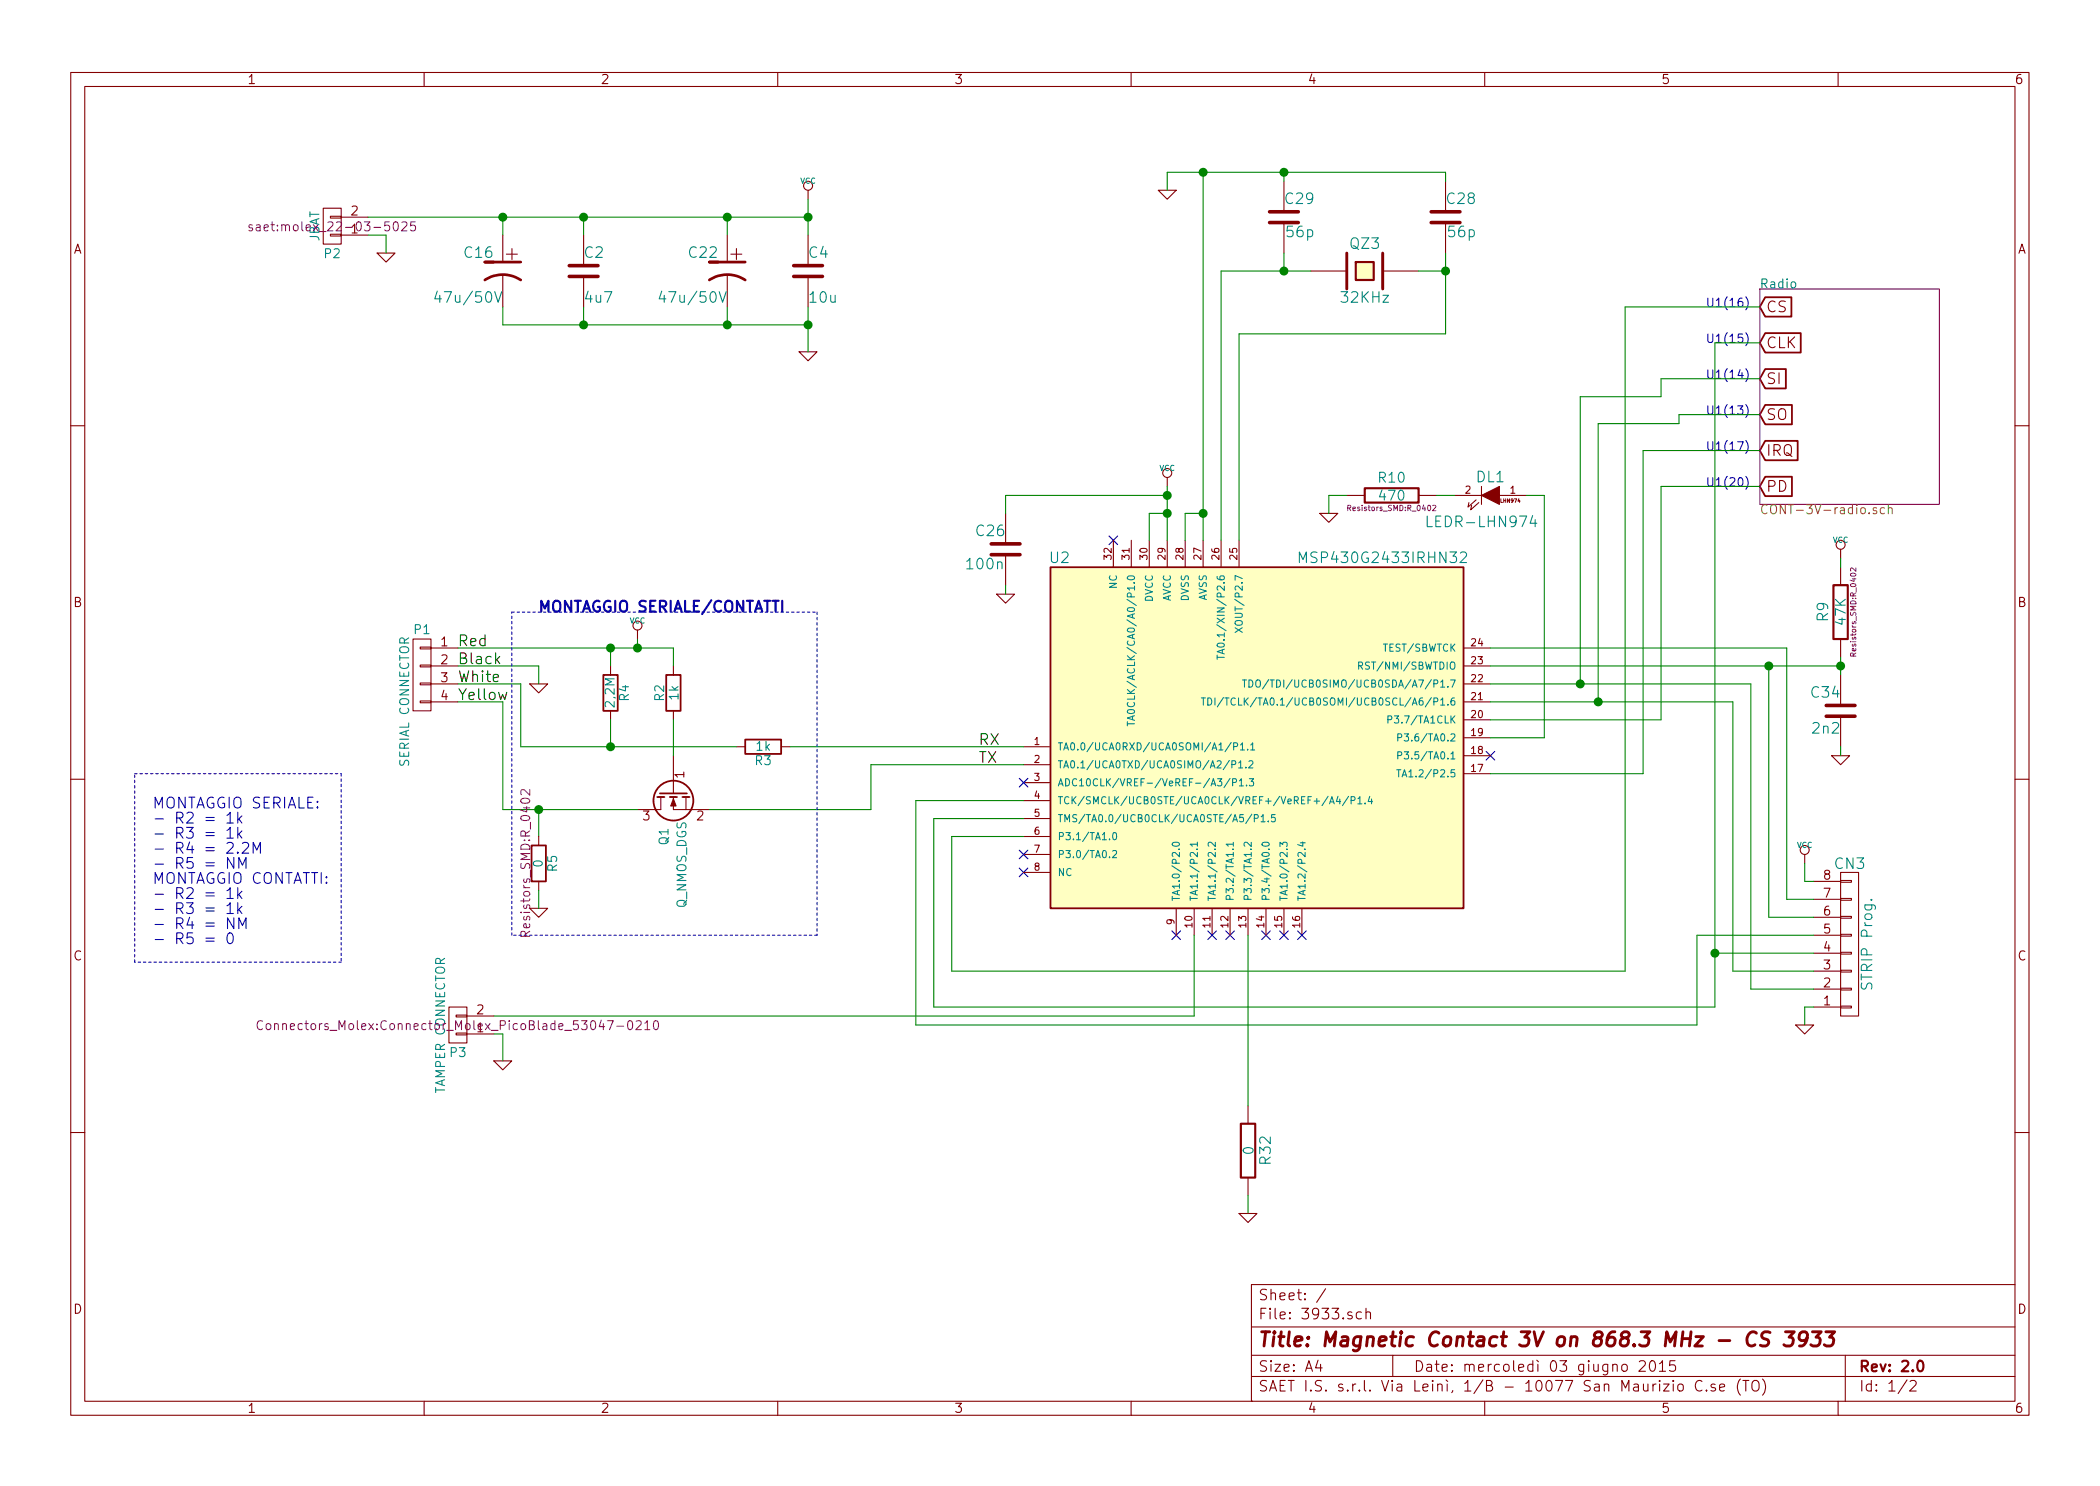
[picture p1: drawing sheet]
EESchema Schematic File Version 2
LIBS:3933-rescue
LIBS:power
LIBS:device
LIBS:transistors
LIBS:conn
LIBS:linear
LIBS:regul
LIBS:74xx
LIBS:cmos4000
LIBS:adc-dac
LIBS:memory
LIBS:xilinx
LIBS:microcontrollers
LIBS:dsp
LIBS:microchip
LIBS:analog_switches
LIBS:motorola
LIBS:texas
LIBS:intel
LIBS:audio
LIBS:interface
LIBS:digital-audio
LIBS:philips
LIBS:display
LIBS:cypress
LIBS:siliconi
LIBS:opto
LIBS:atmel
LIBS:contrib
LIBS:valves
LIBS:saet
LIBS:3933-cache
EELAYER 25 0
EELAYER END
$Descr A4 11693 8268
encoding utf-8
Sheet 1 2
Title "Magnetic Contact 3V on 868.3 MHz - CS 3933"
Date "mercoledì 03 giugno 2015"
Rev "2.0"
Comp ""
Comment1 ""
Comment2 ""
Comment3 ""
Comment4 ""
$EndDescr
$Comp
L GND-RESCUE-Contatto868-3V #PWR01
U 1 1
P 2150 1400
F 0 "#PWR01" H 2150 1400 30  0001 C CNN
F 1 "GND" H 2150 1330 30  0001 C CNN
F 2 "" H 2150 1400 60  0000 C CNN
F 3 "" H 2150 1400 60  0000 C CNN
	1    2150 1400
	1    0    0    -1  
$EndComp
$Comp
L CP1-RESCUE-Contatto868-3V C16
U 1 1
P 2800 1500
F 0 "C16" H 2850 1600 59  0000 L CNN
F 1 "47u/50V" H 2800 1350 59  0000 L CNN
F 2 "Capacitors_SMD:C_0805" H 2800 1500 60  0001 C CNN
F 3 "~" H 2800 1500 60  0000 C CNN
F 4 "CS2476" H 2800 1500 60  0001 C CNN "Saet_code"
	1    2800 1500
	-1   0    0    -1  
$EndComp
$Comp
L VCC #PWR02
U 1 1
P 6500 2700
F 0 "#PWR02" H 6500 2800 30  0001 C CNN
F 1 "VCC" H 6500 2800 30  0000 C CNN
F 2 "" H 6500 2700 60  0000 C CNN
F 3 "" H 6500 2700 60  0000 C CNN
	1    6500 2700
	1    0    0    -1  
$EndComp
$Comp
L GND-RESCUE-Contatto868-3V #PWR03
U 1 1
P 5600 3300
F 0 "#PWR03" H 5600 3300 30  0001 C CNN
F 1 "GND" H 5600 3230 30  0001 C CNN
F 2 "" H 5600 3300 60  0000 C CNN
F 3 "" H 5600 3300 60  0000 C CNN
	1    5600 3300
	1    0    0    -1  
$EndComp
$Comp
L C-RESCUE-Contatto868-3V C26
U 1 1
P 5600 3050
F 0 "C26" H 5600 3150 59  0000 L CNN
F 1 "100n" H 5606 2965 59  0000 L CNN
F 2 "Capacitors_SMD:C_0402" H 5638 2900 30  0001 C CNN
F 3 "~" H 5600 3050 60  0000 C CNN
F 4 "CSA104 EXT" H 5600 3050 60  0001 C CNN "Saet_code"
	1    5600 3050
	-1   0    0    -1  
$EndComp
$Comp
L GND-RESCUE-Contatto868-3V #PWR04
U 1 1
P 6500 1050
F 0 "#PWR04" H 6500 1050 30  0001 C CNN
F 1 "GND" H 6500 980 30  0001 C CNN
F 2 "" H 6500 1050 60  0000 C CNN
F 3 "" H 6500 1050 60  0000 C CNN
	1    6500 1050
	-1   0    0    -1  
$EndComp
$Comp
L CRYSTAL QZ3
U 1 1
P 7600 1500
F 0 "QZ3" H 7600 1650 59  0000 C CNN
F 1 "32KHz" H 7600 1350 59  0000 C CNN
F 2 "Crystals:Crystal_SMD_3215-2pin_3.2x1.5mm" H 7600 1500 60  0001 C CNN
F 3 "~" H 7600 1500 60  0000 C CNN
F 4 "YQ0323AS" H 7600 1500 60  0001 C CNN "Saet_code"
	1    7600 1500
	1    0    0    -1  
$EndComp
$Comp
L C-RESCUE-Contatto868-3V C29
U 1 1
P 7150 1200
F 0 "C29" H 7150 1300 59  0000 L CNN
F 1 "56p" H 7156 1115 59  0000 L CNN
F 2 "Capacitors_SMD:C_0402" H 7188 1050 30  0001 C CNN
F 3 "~" H 7150 1200 60  0000 C CNN
F 4 "CSA560 EXT" H 7150 1200 60  0001 C CNN "Saet_code"
	1    7150 1200
	1    0    0    -1  
$EndComp
$Comp
L C-RESCUE-Contatto868-3V C28
U 1 1
P 8050 1200
F 0 "C28" H 8050 1300 59  0000 L CNN
F 1 "56p" H 8056 1115 59  0000 L CNN
F 2 "Capacitors_SMD:C_0402" H 8088 1050 30  0001 C CNN
F 3 "~" H 8050 1200 60  0000 C CNN
F 4 "CSA560 EXT" H 8050 1200 60  0001 C CNN "Saet_code"
	1    8050 1200
	1    0    0    -1  
$EndComp
$Comp
L LED-RESCUE-3933 DL1
U 1 1
P 8300 2750
F 0 "DL1" H 8300 2850 59  0000 C CNN
F 1 "LEDR-LHN974" H 8350 2600 59  0000 C CNN
F 2 "LEDs:LED_0805" H 8300 2750 60  0001 C CNN
F 3 "~" H 8300 2750 60  0000 C CNN
F 4 "LE7011" H 8300 2750 60  0001 C CNN "Saet_code"
	1    8300 2750
	-1   0    0    -1  
$EndComp
$Comp
L R-RESCUE-Contatto868-3V R10
U 1 1
P 7750 2750
F 0 "R10" V 7850 2750 55  0000 C CNN
F 1 "470" V 7750 2750 55  0000 C CNN
F 2 "Resistors_SMD:R_0402" V 7680 2750 30  0000 C CNN
F 3 "~" H 7750 2750 30  0000 C CNN
F 4 "RSA471 EXT" V 7750 2750 60  0001 C CNN "Saet_code"
	1    7750 2750
	0    -1   -1   0   
$EndComp
$Comp
L R-RESCUE-Contatto868-3V R9
U 1 1
P 10250 3400
F 0 "R9" V 10350 3400 59  0000 C CNN
F 1 "47K" V 10250 3400 55  0000 C CNN
F 2 "Resistors_SMD:R_0402" V 10180 3400 30  0000 C CNN
F 3 "~" H 10250 3400 30  0000 C CNN
F 4 "RSA473 EXT" V 10250 3400 60  0001 C CNN "Saet_code"
	1    10250 3400
	-1   0    0    -1  
$EndComp
$Comp
L C-RESCUE-Contatto868-3V C34
U 1 1
P 10250 3950
F 0 "C34" H 10250 4050 59  0000 L CNN
F 1 "2n2" H 10250 3850 59  0000 L CNN
F 2 "Capacitors_SMD:C_0402" H 10288 3800 30  0001 C CNN
F 3 "~" H 10250 3950 60  0000 C CNN
F 4 "CSA222 EXT" H 10250 3950 60  0001 C CNN "Saet_code"
	1    10250 3950
	-1   0    0    -1  
$EndComp
$Comp
L VCC #PWR05
U 1 1
P 10250 3100
F 0 "#PWR05" H 10250 3200 30  0001 C CNN
F 1 "VCC" H 10250 3200 30  0000 C CNN
F 2 "" H 10250 3100 60  0000 C CNN
F 3 "" H 10250 3100 60  0000 C CNN
	1    10250 3100
	1    0    0    -1  
$EndComp
$Comp
L GND-RESCUE-Contatto868-3V #PWR06
U 1 1
P 10250 4200
F 0 "#PWR06" H 10250 4200 30  0001 C CNN
F 1 "GND" H 10250 4130 30  0001 C CNN
F 2 "" H 10250 4200 60  0000 C CNN
F 3 "" H 10250 4200 60  0000 C CNN
	1    10250 4200
	1    0    0    -1  
$EndComp
$Comp
L CONN_01X08 CN3
U 1 1
P 10300 5250
F 0 "CN3" H 10300 4800 59  0000 C CNN
F 1 "STRIP Prog." V 10400 5250 59  0000 C CNN
F 2 "saet:strip_pad_x8" H 10300 5250 60  0001 C CNN
F 3 "" H 10300 5250 60  0000 C CNN
	1    10300 5250
	1    0    0    1   
$EndComp
$Comp
L VCC #PWR07
U 1 1
P 10050 4800
F 0 "#PWR07" H 10050 4900 30  0001 C CNN
F 1 "VCC" H 10050 4900 30  0000 C CNN
F 2 "" H 10050 4800 60  0000 C CNN
F 3 "" H 10050 4800 60  0000 C CNN
	1    10050 4800
	1    0    0    -1  
$EndComp
NoConn ~ 6550 5200
NoConn ~ 6850 5200
NoConn ~ 7050 5200
NoConn ~ 8300 4200
NoConn ~ 6200 3000
NoConn ~ 5700 4850
$Comp
L GND-RESCUE-Contatto868-3V #PWR08
U 1 1
P 7400 2850
F 0 "#PWR08" H 7400 2850 30  0001 C CNN
F 1 "GND" H 7400 2780 30  0001 C CNN
F 2 "" H 7400 2850 60  0000 C CNN
F 3 "" H 7400 2850 60  0000 C CNN
	1    7400 2850
	1    0    0    -1  
$EndComp
$Comp
L GND-RESCUE-Contatto868-3V #PWR09
U 1 1
P 10050 5700
F 0 "#PWR09" H 10050 5700 30  0001 C CNN
F 1 "GND" H 10050 5630 30  0001 C CNN
F 2 "" H 10050 5700 60  0000 C CNN
F 3 "" H 10050 5700 60  0000 C CNN
	1    10050 5700
	1    0    0    -1  
$EndComp
$Comp
L GND-RESCUE-Contatto868-3V #PWR010
U 1 1
P 4500 1950
F 0 "#PWR010" H 4500 1950 30  0001 C CNN
F 1 "GND" H 4500 1880 30  0001 C CNN
F 2 "" H 4500 1950 60  0000 C CNN
F 3 "" H 4500 1950 60  0000 C CNN
	1    4500 1950
	1    0    0    -1  
$EndComp
Text GLabel 9800 1700 2    60   Input ~ 0
CS
Text GLabel 9800 1900 2    60   Input ~ 0
CLK
Text GLabel 9800 2100 2    60   Input ~ 0
SI
Text GLabel 9800 2300 2    60   Input ~ 0
SO
Text GLabel 9800 2500 2    60   Input ~ 0
IRQ
Text GLabel 9800 2700 2    60   Input ~ 0
PD
$Sheet
S 9800 1600 1000 1200
U 53F4C1B5
F0 "Radio" 50
F1 "CONT-3V-radio.sch" 50
$EndSheet
$Comp
L MSP430G2433IRHN32 U2
U 1 1
P 7000 4100
F 0 "U2" H 5900 5100 59  0000 C CNN
F 1 "MSP430G2433IRHN32" H 7700 5100 59  0000 C CNN
F 2 "Housings_DFN_QFN:QFN-32-1EP_5x5mm_Pitch0.5mm" H 6000 3100 59  0001 C CIN
F 3 "~" H 7000 4100 60  0000 C CNN
F 4 "IU1164" H 7000 4100 60  0001 C CNN "Saet_code"
	1    7000 4100
	1    0    0    -1  
$EndComp
$Comp
L VCC #PWR011
U 1 1
P 4500 1100
F 0 "#PWR011" H 4500 1200 30  0001 C CNN
F 1 "VCC" H 4500 1200 30  0000 C CNN
F 2 "" H 4500 1100 60  0000 C CNN
F 3 "" H 4500 1100 60  0000 C CNN
	1    4500 1100
	1    0    0    -1  
$EndComp
Text Notes 9500 1700 0    47   ~ 0
U1(16)
Text Notes 9500 1900 0    47   ~ 0
U1(15)
Text Notes 9500 2100 0    47   ~ 0
U1(14)
Text Notes 9500 2300 0    47   ~ 0
U1(13)
Text Notes 9500 2500 0    47   ~ 0
U1(17)
Text Notes 9500 2700 0    47   ~ 0
U1(20)
$Comp
L R-RESCUE-Contatto868-3V R32
U 1 1
P 6950 6400
F 0 "R32" V 7050 6400 59  0000 C CNN
F 1 "0" V 6957 6401 55  0000 C CNN
F 2 "Resistors_SMD:R_0402" V 6880 6400 30  0001 C CNN
F 3 "" H 6950 6400 30  0000 C CNN
F 4 "RSA000 EXT" V 6950 6400 60  0001 C CNN "Saet_code"
	1    6950 6400
	1    0    0    -1  
$EndComp
$Comp
L GND-RESCUE-Contatto868-3V #PWR012
U 1 1
P 6950 6750
F 0 "#PWR012" H 6950 6750 30  0001 C CNN
F 1 "GND" H 6950 6680 30  0001 C CNN
F 2 "" H 6950 6750 60  0000 C CNN
F 3 "" H 6950 6750 60  0000 C CNN
	1    6950 6750
	1    0    0    -1  
$EndComp
$Comp
L CP1-RESCUE-Contatto868-3V C22
U 1 1
P 4050 1500
F 0 "C22" H 4100 1600 59  0000 L CNN
F 1 "47u/50V" H 4050 1350 59  0000 L CNN
F 2 "Capacitors_SMD:C_0805" H 4050 1500 60  0001 C CNN
F 3 "~" H 4050 1500 60  0000 C CNN
F 4 "CS2476" H 4050 1500 60  0001 C CNN "Saet_code"
	1    4050 1500
	-1   0    0    -1  
$EndComp
$Comp
L C-RESCUE-Contatto868-3V C2
U 1 1
P 3250 1500
F 0 "C2" H 3250 1600 59  0000 L CNN
F 1 "4u7" H 3250 1350 59  0000 L CNN
F 2 "Capacitors_SMD:C_0603" H 3288 1350 30  0001 C CNN
F 3 "~" H 3250 1500 60  0000 C CNN
F 4 "CS1475 EXT" H 3250 1500 60  0001 C CNN "Saet_code"
	1    3250 1500
	1    0    0    -1  
$EndComp
$Comp
L C-RESCUE-Contatto868-3V C4
U 1 1
P 4500 1500
F 0 "C4" H 4500 1600 59  0000 L CNN
F 1 "10u" H 4500 1350 59  0000 L CNN
F 2 "Capacitors_SMD:C_0603" H 4538 1350 30  0001 C CNN
F 3 "~" H 4500 1500 60  0000 C CNN
F 4 "CS1106 EXT" H 4500 1500 60  0001 C CNN "Saet_code"
	1    4500 1500
	1    0    0    -1  
$EndComp
NoConn ~ 7250 5200
NoConn ~ 7150 5200
NoConn ~ 5700 4750
NoConn ~ 6750 5200
$Comp
L CONN_01X04 P1
U 1 1
P 2350 3750
F 0 "P1" H 2350 4000 50  0000 C CNN
F 1 "SERIAL CONNECTOR" V 2450 3600 50  0000 C CNN
F 2 "Connectors_Molex:Connector_Molex_PicoBlade_53047-0410" H 2350 3750 50  0001 C CNN
F 3 "" H 2350 3750 50  0000 C CNN
F 4 " " H 2350 3750 60  0001 C CNN "Saet_code"
	1    2350 3750
	-1   0    0    -1  
$EndComp
$Comp
L GND-RESCUE-Contatto868-3V #PWR013
U 1 1
P 3000 3800
F 0 "#PWR013" H 3000 3800 30  0001 C CNN
F 1 "GND-RESCUE-Contatto868-3V" H 3000 3730 30  0001 C CNN
F 2 "" H 3000 3800 60  0000 C CNN
F 3 "" H 3000 3800 60  0000 C CNN
	1    3000 3800
	1    0    0    -1  
$EndComp
$Comp
L R R3
U 1 1
P 4250 4150
F 0 "R3" V 4330 4150 50  0000 C CNN
F 1 "1k" V 4250 4150 50  0000 C CNN
F 2 "Resistors_SMD:R_0402" V 4180 4150 50  0001 C CNN
F 3 "" H 4250 4150 50  0000 C CNN
F 4 "RSA102 EXT" V 4250 4150 60  0001 C CNN "Saet_code"
	1    4250 4150
	0    1    1    0   
$EndComp
$Comp
L R R4
U 1 1
P 3400 3850
F 0 "R4" V 3480 3850 50  0000 C CNN
F 1 "2,2M" V 3400 3850 50  0000 C CNN
F 2 "Resistors_SMD:R_0402" V 3330 3850 50  0001 C CNN
F 3 "" H 3400 3850 50  0000 C CNN
F 4 "RSA103 EXT" V 3400 3850 60  0001 C CNN "Saet_code"
	1    3400 3850
	1    0    0    -1  
$EndComp
$Comp
L R R2
U 1 1
P 3750 3850
F 0 "R2" V 3830 3850 50  0000 C CNN
F 1 "1k" V 3750 3850 50  0000 C CNN
F 2 "Resistors_SMD:R_0402" V 3680 3850 50  0001 C CNN
F 3 "" H 3750 3850 50  0000 C CNN
F 4 "RSA102 EXT" V 3750 3850 60  0001 C CNN "Saet_code"
	1    3750 3850
	-1   0    0    1   
$EndComp
Text Label 5450 4150 0    60   ~ 0
RX
NoConn ~ 5700 4350
$Comp
L Q_NMOS_GSD Q1
U 1 1
P 3750 4400
F 0 "Q1" H 4050 4450 50  0000 R CNN
F 1 "Q_NMOS_DGS" H 4400 4350 50  0000 R CNN
F 2 "TO_SOT_Packages_SMD:SC-70" H 3950 4500 50  0001 C CNN
F 3 "" H 3750 4400 50  0000 C CNN
F 4 "QT3134" H 3750 4400 60  0001 C CNN "Saet_code"
	1    3750 4400
	0    -1   1    0   
$EndComp
Text Label 5450 4250 0    60   ~ 0
TX
Wire Wire Line
	2050 1200 4500 1200
Connection ~ 4050 1200
Connection ~ 2800 1200
Wire Wire Line
	6500 2700 6500 3000
Wire Wire Line
	5600 2750 6500 2750
Wire Wire Line
	6500 950  6500 1050
Wire Wire Line
	6500 950  8050 950 
Wire Wire Line
	8050 1500 7900 1500
Wire Wire Line
	6800 1500 7300 1500
Wire Wire Line
	8050 1400 8050 1850
Wire Wire Line
	7150 1500 7150 1400
Wire Wire Line
	8050 950  8050 1000
Wire Wire Line
	8100 2750 8000 2750
Wire Wire Line
	10250 3100 10250 3150
Wire Wire Line
	10250 3650 10250 3750
Wire Wire Line
	10250 4150 10250 4200
Wire Wire Line
	10100 5100 9850 5100
Wire Wire Line
	7150 950  7150 1000
Connection ~ 7150 950 
Wire Wire Line
	6800 3000 6800 1500
Connection ~ 7150 1500
Wire Wire Line
	6900 3000 6900 1850
Wire Wire Line
	6900 1850 8050 1850
Connection ~ 8050 1500
Wire Wire Line
	6700 950  6700 3000
Wire Wire Line
	6600 3000 6600 2850
Wire Wire Line
	6600 2850 6700 2850
Connection ~ 6700 2850
Wire Wire Line
	8300 4100 8600 4100
Wire Wire Line
	8600 4100 8600 2750
Wire Wire Line
	9950 5000 10100 5000
Wire Wire Line
	10050 4800 10050 4900
Wire Wire Line
	10050 4900 10100 4900
Wire Wire Line
	8300 3700 10250 3700
Connection ~ 10250 3700
Wire Wire Line
	8300 3600 9950 3600
Wire Wire Line
	9950 3600 9950 5000
Wire Wire Line
	9850 5100 9850 3700
Connection ~ 9850 3700
Wire Wire Line
	8300 3800 9750 3800
Wire Wire Line
	9750 3800 9750 5500
Wire Wire Line
	9750 5500 10100 5500
Wire Wire Line
	8300 3900 9650 3900
Wire Wire Line
	9650 3900 9650 5400
Wire Wire Line
	9650 5400 10100 5400
Wire Wire Line
	9250 2700 9250 4000
Wire Wire Line
	9150 4300 8300 4300
Wire Wire Line
	9150 2500 9150 4300
Wire Wire Line
	10100 5200 9450 5200
Wire Wire Line
	10100 5300 9550 5300
Wire Wire Line
	9450 5200 9450 5700
Wire Wire Line
	9450 5700 5100 5700
Wire Wire Line
	9550 1900 9550 5600
Wire Wire Line
	9550 5600 5200 5600
Wire Wire Line
	9050 5400 5300 5400
Wire Wire Line
	9050 1700 9050 5400
Wire Wire Line
	5100 5700 5100 4450
Wire Wire Line
	5100 4450 5700 4450
Wire Wire Line
	5700 4550 5200 4550
Wire Wire Line
	5200 4550 5200 5600
Wire Wire Line
	5300 5400 5300 4650
Connection ~ 6500 2750
Connection ~ 6700 950 
Wire Wire Line
	5300 4650 5700 4650
Wire Wire Line
	9250 4000 8300 4000
Wire Wire Line
	5600 3250 5600 3300
Wire Wire Line
	10050 5600 10050 5700
Wire Wire Line
	2800 1800 4500 1800
Wire Wire Line
	2150 1300 2150 1400
Wire Wire Line
	9250 2700 9800 2700
Wire Wire Line
	9150 2500 9800 2500
Wire Wire Line
	9800 1700 9050 1700
Wire Wire Line
	10100 5600 10050 5600
Wire Wire Line
	4050 1800 4050 1700
Wire Wire Line
	2800 1200 2800 1300
Wire Wire Line
	2050 1300 2150 1300
Wire Wire Line
	6400 2850 6500 2850
Connection ~ 6500 2850
Wire Wire Line
	5600 2750 5600 2850
Wire Wire Line
	7400 2750 7500 2750
Wire Wire Line
	8600 2750 8500 2750
Wire Wire Line
	9250 2200 9250 2100
Wire Wire Line
	9250 2100 9800 2100
Wire Wire Line
	9350 2350 9350 2300
Wire Wire Line
	9350 2300 9800 2300
Wire Wire Line
	6950 5200 6950 6150
Wire Wire Line
	6950 6650 6950 6750
Wire Wire Line
	3250 1300 3250 1200
Connection ~ 3250 1200
Wire Wire Line
	3250 1700 3250 1800
Connection ~ 3250 1800
Wire Wire Line
	4500 1700 4500 1950
Connection ~ 4050 1800
Wire Wire Line
	4050 1200 4050 1300
Wire Wire Line
	4500 1100 4500 1300
Connection ~ 4500 1200
Connection ~ 4500 1800
Wire Wire Line
	2800 1700 2800 1800
Wire Wire Line
	7400 2750 7400 2850
Wire Wire Line
	8900 2350 8900 3900
Connection ~ 8900 3900
Wire Wire Line
	8800 3800 8800 2200
Connection ~ 8800 3800
Wire Wire Line
	8800 2200 9250 2200
Wire Wire Line
	8900 2350 9350 2350
Wire Wire Line
	3000 3700 3000 3800
Wire Wire Line
	2550 3700 3000 3700
Wire Wire Line
	2550 3800 2900 3800
Wire Wire Line
	2550 3900 2800 3900
Wire Wire Line
	4400 4150 5700 4150
Wire Wire Line
	5700 4250 4850 4250
Wire Wire Line
	4850 4500 3950 4500
Wire Wire Line
	2800 4500 3550 4500
Wire Wire Line
	4850 4250 4850 4500
Wire Wire Line
	2800 3900 2800 4500
Wire Wire Line
	2900 3800 2900 4150
Wire Wire Line
	6400 2850 6400 3000
$Comp
L VCC #PWR014
U 1 1
P 3550 3550
F 0 "#PWR014" H 3550 3650 30  0001 C CNN
F 1 "VCC" H 3550 3650 30  0000 C CNN
F 2 "" H 3550 3550 60  0000 C CNN
F 3 "" H 3550 3550 60  0000 C CNN
	1    3550 3550
	1    0    0    -1  
$EndComp
Wire Wire Line
	2900 4150 4100 4150
Text Label 2550 3900 0    60   ~ 0
Yellow
Text Label 2550 3800 0    60   ~ 0
White
Text Label 2550 3700 0    60   ~ 0
Black
Text Label 2550 3600 0    60   ~ 0
Red
Wire Wire Line
	3750 3600 3750 3700
Wire Wire Line
	3750 4000 3750 4200
Wire Wire Line
	2550 3600 3750 3600
Wire Wire Line
	3400 3600 3400 3700
Wire Wire Line
	3400 4000 3400 4150
Connection ~ 3400 4150
Wire Wire Line
	3550 3550 3550 3600
Connection ~ 3550 3600
Connection ~ 3400 3600
$Comp
L CONN_01X02 P2
U 1 1
P 1850 1250
F 0 "P2" H 1850 1400 50  0000 C CNN
F 1 "JBAT" V 1950 1250 50  0000 C CNN
F 2 "saet:molex_22-03-5025" H 1850 1250 50  0000 C CNN
F 3 "" H 1850 1250 50  0000 C CNN
F 4 "WK1011" H 1850 1250 60  0001 C CNN "Saet_code"
	1    1850 1250
	-1   0    0    1   
$EndComp
$Comp
L GND-RESCUE-Contatto868-3V #PWR015
U 1 1
P 3000 5050
F 0 "#PWR015" H 3000 5050 30  0001 C CNN
F 1 "GND" H 3000 4980 30  0001 C CNN
F 2 "" H 3000 5050 60  0000 C CNN
F 3 "" H 3000 5050 60  0000 C CNN
	1    3000 5050
	1    0    0    -1  
$EndComp
Wire Wire Line
	3000 4500 3000 4650
Connection ~ 3000 4500
Wire Notes Line
	2850 3400 4550 3400
Wire Notes Line
	4550 5200 4550 3400
Wire Notes Line
	2850 5200 4550 5200
Text Notes 3000 3400 0    60   ~ 12
MONTAGGIO SERIALE/CONTATTI
$Comp
L CONN_01X02 P3
U 1 1
P 2550 5700
F 0 "P3" H 2550 5850 50  0000 C CNN
F 1 "TAMPER CONNECTOR" V 2650 5700 50  0000 C CNN
F 2 "Connectors_Molex:Connector_Molex_PicoBlade_53047-0210" H 2550 5700 50  0000 C CNN
F 3 "" H 2550 5700 50  0000 C CNN
F 4 " " H 2550 5700 60  0001 C CNN "Saet_code"
	1    2550 5700
	-1   0    0    1   
$EndComp
$Comp
L GND-RESCUE-Contatto868-3V #PWR016
U 1 1
P 2800 5900
F 0 "#PWR016" H 2800 5900 30  0001 C CNN
F 1 "GND" H 2800 5830 30  0001 C CNN
F 2 "" H 2800 5900 60  0000 C CNN
F 3 "" H 2800 5900 60  0000 C CNN
	1    2800 5900
	1    0    0    -1  
$EndComp
Wire Wire Line
	2750 5750 2800 5750
Wire Wire Line
	2800 5750 2800 5900
Wire Wire Line
	2750 5650 6650 5650
Wire Wire Line
	6650 5650 6650 5200
$Comp
L R R5
U 1 1
P 3000 4800
F 0 "R5" V 3080 4800 50  0000 C CNN
F 1 "0" V 3000 4800 50  0000 C CNN
F 2 "Resistors_SMD:R_0402" V 2930 4800 50  0000 C CNN
F 3 "" H 3000 4800 50  0000 C CNN
F 4 "RSA000 EXT" V 3000 4800 60  0001 C CNN "Saet_code"
	1    3000 4800
	1    0    0    -1  
$EndComp
Wire Wire Line
	3000 4950 3000 5050
Text Notes 850  5250 0    60   ~ 0
MONTAGGIO SERIALE:\n- R2 = 1k\n- R3 = 1k\n- R4 = 2.2M\n- R5 = NM\nMONTAGGIO CONTATTI:\n- R2 = 1k\n- R3 = 1k\n- R4 = NM\n- R5 = 0
Wire Notes Line
	750  4300 1900 4300
Wire Notes Line
	1900 4300 1900 5350
Wire Notes Line
	1900 5350 750  5350
Wire Notes Line
	750  5350 750  4300
Wire Wire Line
	9800 1900 9550 1900
Connection ~ 9550 5300
Wire Notes Line
	2850 3400 2850 5200
$EndSCHEMATC
